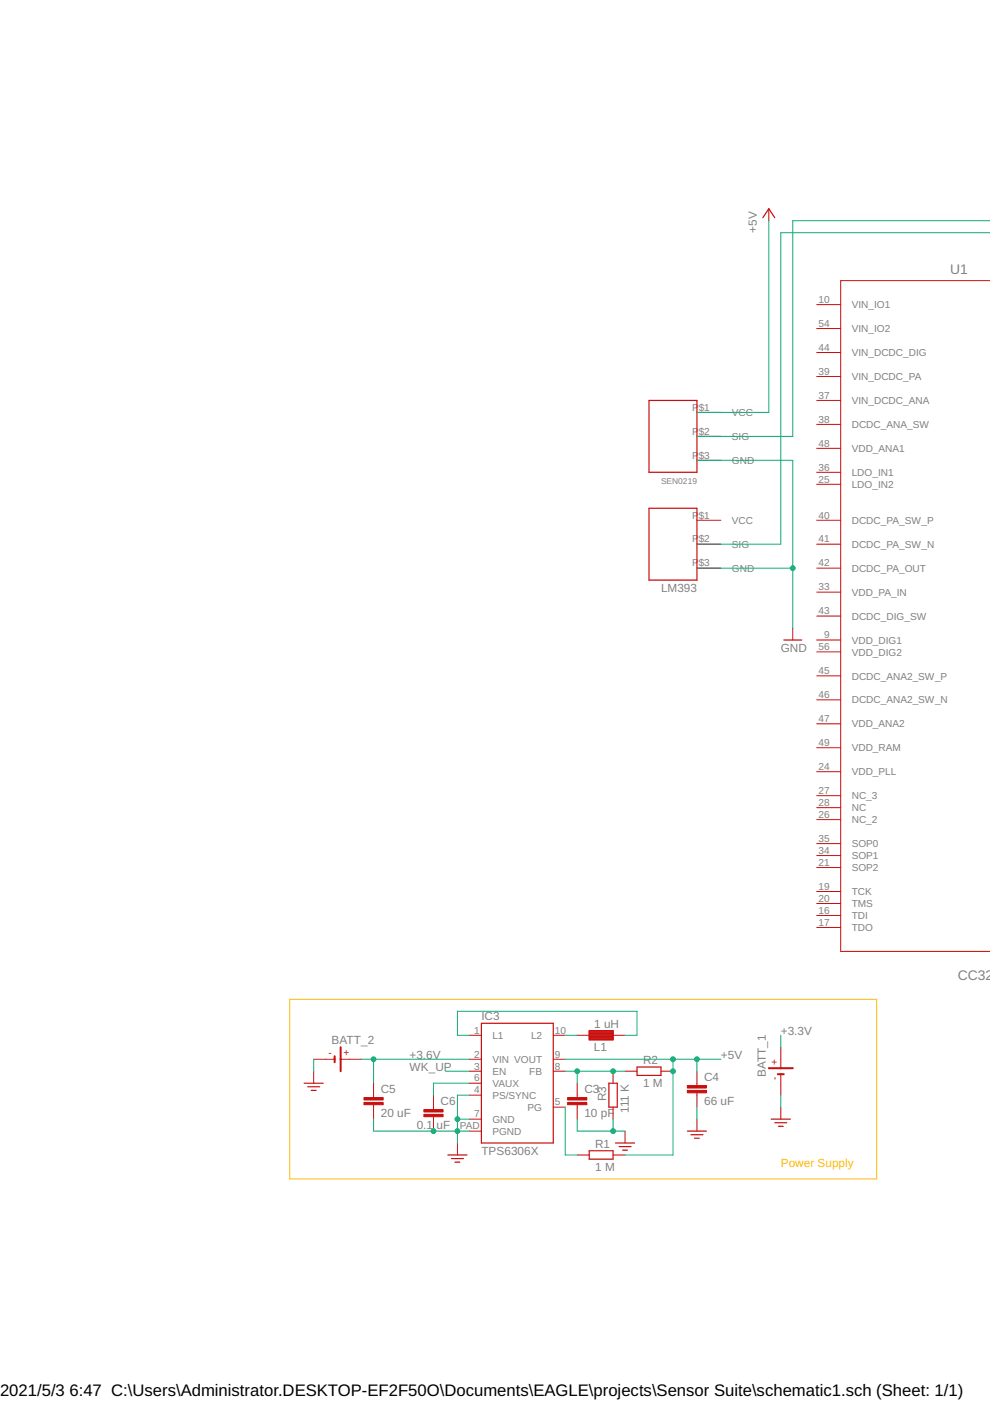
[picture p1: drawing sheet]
<svg xmlns="http://www.w3.org/2000/svg" width="210mm" height="297mm" viewBox="0 0 210 297" stroke-linecap="round" stroke-linejoin="round" font-family="sans-serif">
<g fill="none" stroke="#c90d0c" stroke-width=".21">
<path d="M163 44.3v2.5M210 59.5h-31.8v142.2h31.8M173.2 64.6h5M173.2 79.8h5M173.2 74.7h5M173.2 69.7h5M147.8 87.4h5M147.8 92.5h5M147.8 97.6h5M173.2 84.9h5M173.2 90h5M173.2 95.1h5"/>
<path d="M147.8 110.3h5M147.8 115.4h5M173.2 102.7h5M173.2 100.1h5M173.2 110.3h5M173.2 115.4h5M147.8 120.5h5M168.1 133.2v2.5M173.2 135.7h5M173.2 125.5h5M173.2 120.5h5M173.2 130.6h5"/>
<path d="M173.2 138.2h5M173.2 143.3h5M173.2 148.4h5M173.2 153.5h5M173.2 158.5h5M173.2 163.6h5M173.2 173.8h5M173.2 168.7h5M173.2 171.2h5M173.2 178.9h5M173.2 194.1h5M173.2 196.6h5"/>
<path d="M173.2 189h5M173.2 191.6h5M173.2 183.9h5M173.2 181.4h5M99.5 219.5h2.6M117.3 219.5h2.5M122.4 219.5h10.1M124.9 218.5h5.1v2h-5.1zM124.9 218.6h5.1M124.9 218.7h5.1M124.9 218.9h5.1M124.9 219h5.1"/>
<path d="M124.9 219.1h5.1M124.9 219.2h5.1M124.9 219.4h5.1M124.9 219.6h5.1M124.9 219.8h5.1M124.9 219.9h5.1M66.5 224.6h4.5M66.5 227.1v2.6M72.2 224.6h4.5M79.2 229.7v3M79.2 234.2v3.1M91.9 232.2v3"/>
<path d="M91.9 236.8v3M99.5 224.6h2.6M99.5 227.1h2.6M99.5 232.2h2.6M99.5 229.7h2.6M99.5 237.3h2.6M99.5 239.8h2.6M117.3 224.6h2.5M117.3 227.1h2.5M117.3 234.7h2.5M122.4 229.7v3M122.4 234.2v3.1"/>
<path d="M124.9 220h5.1M124.9 220.1h5.1M124.9 220.3h5.1M124.9 220.4h5.1M130 227.1v2.6M130 234.7v2.6M132.5 227.1h2.6M132.5 239.8v2.5M140.1 227.1h2.6M147.8 227.1v3.1M147.8 231.7v3M147.8 237.3v2.5"/>
<path d="M165.5 222v4.5M165.5 227.8v4.4M165.5 234.7v2.6M97 242.3v2.6M122.4 244.9h2.5M130 244.9h2.5"/>
</g>
<g fill="none" stroke="#c90d0c" stroke-width=".25">
<path d="M161.7 46.2l1.3-1.9 1.3 1.9M137.6 84.9h10.2v15.2h-10.2zM137.6 107.8h10.2v15.2h-10.2zM166.2 135.7h3.8M102.1 217h15.2v25.3h-15.2zM64.5 229.7h4M65.2 230.4h2.6M66 231.2h1M129.1 229.7h1.8v5h-1.8zM135.1 226.2h5v1.8h-5zM145.7 239.8h4.1M163.5 237.3h4.1"/>
<path d="M164.3 238h2.5M165 238.8h1.1M95 244.9h4M95.7 245.6h2.6M96.5 246.4h1M124.9 244h5.1v1.8h-5.1zM130.5 242.3h4.1M131.3 243.1h2.5M132 243.9h1M146.5 240.6h2.5M147.3 241.3h1"/>
</g>
<path d="M71 223.9v1.3M72.2 222v5.1M163 226.5h5.1M164.9 227.8h1.3" fill="none" stroke="#c90d0c" stroke-width=".42"/>
<g fill="#c90d0c" stroke="#c90d0c" stroke-width=".21">
<path d="M120.4 233.7h4v.5h-4z"/>
<path d="M120.4 232.7h4v.5h-4z"/>
<path d="M145.7 231.2h4.1v.5h-4.1z"/>
<path d="M145.7 230.2h4.1v.5h-4.1z"/>
<path d="M77.2 233.7h4v.5h-4z"/>
<path d="M77.2 232.7h4v.5h-4z"/>
<path d="M89.9 236.3h4v.5h-4z"/>
<path d="M89.9 235.2h4v.6h-4z"/>
</g>
<g fill="none" stroke="#0dab76" stroke-width=".21">
<path d="M163 46.8v40.6h-15.2M210 46.8h-41.9v45.7h-20.3M210 49.3h-44.5v66.1h-17.7M147.8 97.6h20.3v35.6M147.8 120.5h20.3M99.5 219.5h-2.5v-5.1h38.1v5.1h-2.6M119.8 219.5h2.6M165.5 219.5v2.5M66.5 224.6v2.5M76.7 224.6h22.8M79.2 237.3v2.5h20.3M79.2 224.6v5.1"/>
<path d="M94.4 227.1h5.1M97 237.3h2.5M99.5 232.2h-2.5v10.1M99.5 229.7h-7.6v2.5M119.8 224.6h33M119.8 234.7v10.2h2.6M119.8 227.1h12.7M122.4 237.3v2.5h10.1M122.4 227.1v2.6M130 237.3v2.5M142.7 224.6v20.3h-10.2M147.8 224.6v2.5"/>
<path d="M147.8 234.7v2.6M165.5 232.2v2.5"/>
</g>
<g fill="#0dab76" stroke="#0dab76" stroke-width=".21">
<circle cx="168.1" cy="120.5" r=".51"/>
<circle cx="97" cy="239.8" r=".51"/>
<circle cx="97" cy="237.3" r=".51"/>
<circle cx="91.9" cy="239.8" r=".51"/>
<circle cx="130" cy="239.8" r=".51"/>
<circle cx="142.7" cy="227.1" r=".51"/>
<circle cx="142.7" cy="224.6" r=".51"/>
<circle cx="147.8" cy="224.6" r=".51"/>
<circle cx="79.2" cy="224.6" r=".51"/>
<circle cx="122.4" cy="227.1" r=".51"/>
<circle cx="130" cy="227.1" r=".51"/>
</g>
<path d="M61.4 211.9h124.5v38.1h-124.5z" fill="none" stroke="#ffba08" stroke-width=".21"/>
<g font-size="3.5">
<text x="0" y="296">2021/5/3</text>
<text x="14.7" y="296">6:47 C:\Users\Administrator.DESKTOP-EF2F50O\Documents\EAGLE\projects\Sensor Suite\schematic1.sch (Sheet: 1/1)</text>
</g>
<g font-size="2.9" fill="#808080">
<text x="201.5" y="58">U1</text>
<text x="203.1" y="207.8">CC320</text>
</g>
<g font-size="2.5" fill="#808080">
<text x="160.5" y="49.3" transform="rotate(-90 160.5 49.3)">+5V</text>
<text x="140.2" y="125.5">LM393</text>
<text x="165.5" y="138.2">GND</text>
<text x="70.3" y="221.4">BATT_2</text>
<text x="102.1" y="216.2">IC3</text>
<text x="126" y="218">1 uH</text>
<text x="165.5" y="219.5">+3.3V</text>
<text x="86.8" y="227.1">WK_UP</text>
<text x="86.8" y="224.6">+3.6V</text>
<text x="125.9" y="222.8">L1</text>
<text x="136.3" y="225.6">R2</text>
<text x="152.9" y="224.6">+5V</text>
<text x="80.7" y="231.8">C5</text>
<text x="123.9" y="231.8">C3</text>
<text x="128.5" y="233.5" transform="rotate(-90 128.5 233.5)">R3</text>
<text x="136.3" y="230.4">1 M</text>
<text x="149.3" y="229.3">C4</text>
<text x="162.4" y="228.4" transform="rotate(-90 162.4 228.4)">BATT_1</text>
<text x="80.7" y="236.9">20 uF</text>
<text x="88.3" y="239.4">0.1</text>
<text x="92.5" y="239.4">uF</text>
<text x="93.4" y="234.3">C6</text>
<text x="123.9" y="236.9">10 pF</text>
<text x="133.3" y="236" transform="rotate(-90 133.3 236)">111 K</text>
<text x="149.3" y="234.3">66 uF</text>
<text x="102.1" y="244.9">TPS6306X</text>
<text x="126.2" y="243.4">R1</text>
<text x="126.2" y="248.2">1 M</text>
</g>
<text font-size="2.5" fill="#ffba08" x="165.5" y="247.4">Power Supply</text>
<g font-size="2.1" fill="#808080">
<text x="173.5" y="64.2">10</text>
<text x="180.6" y="65.3">VIN_IO1</text>
<text x="173.5" y="69.3">54</text>
<text x="180.6" y="70.4">VIN_IO2</text>
<text x="173.5" y="74.4">44</text>
<text x="180.6" y="75.5">VIN_DCDC_DIG</text>
<text x="173.5" y="79.5">39</text>
<text x="180.6" y="80.6">VIN_DCDC_PA</text>
<text x="146.7" y="87.1">P</text>
<text x="148.1" y="87.1">$1</text>
<text x="155.2" y="88.2">VCC</text>
<text x="173.5" y="84.5">37</text>
<text x="173.5" y="89.6">38</text>
<text x="180.6" y="85.7">VIN_DCDC_ANA</text>
<text x="146.7" y="92.2">P</text>
<text x="148.1" y="92.2">$2</text>
<text x="155.2" y="93.3">SIG</text>
<text x="173.5" y="94.7">48</text>
<text x="180.6" y="90.7">DCDC_ANA_SW</text>
<text x="180.6" y="95.8">VDD_ANA1</text>
<text x="146.7" y="97.2">P</text>
<text x="148.1" y="97.2">$3</text>
<text x="155.2" y="98.4">GND</text>
<text x="173.5" y="99.8">36</text>
<text x="180.6" y="100.9">LDO_IN1</text>
<text x="173.5" y="102.3">25</text>
<text x="180.6" y="103.4">LDO_IN2</text>
<text x="146.7" y="109.9">P</text>
<text x="148.1" y="109.9">$1</text>
<text x="155.2" y="111.1">VCC</text>
<text x="173.5" y="109.9">40</text>
<text x="180.6" y="111.1">DCDC_PA_SW_P</text>
<text x="146.7" y="115">P</text>
<text x="148.1" y="115">$2</text>
<text x="155.2" y="116.1">SIG</text>
<text x="173.5" y="115">41</text>
<text x="180.6" y="116.1">DCDC_PA_SW_N</text>
<text x="146.7" y="120.1">P</text>
<text x="148.1" y="120.1">$3</text>
<text x="155.2" y="121.2">GND</text>
<text x="173.5" y="125.2">33</text>
<text x="173.5" y="120.1">42</text>
<text x="180.6" y="121.2">DCDC_PA_OUT</text>
<text x="173.5" y="130.3">43</text>
<text x="180.6" y="126.3">VDD_PA_IN</text>
<text x="180.6" y="131.4">DCDC_DIG_SW</text>
<text x="173.5" y="137.9">56</text>
<text x="174.7" y="135.3">9</text>
<text x="180.6" y="136.5">VDD_DIG1</text>
<text x="173.5" y="143">45</text>
<text x="180.6" y="139">VDD_DIG2</text>
<text x="173.5" y="148">46</text>
<text x="180.6" y="144.1">DCDC_ANA2_SW_P</text>
<text x="180.6" y="149.1">DCDC_ANA2_SW_N</text>
<text x="173.5" y="153.1">47</text>
<text x="180.6" y="154.2">VDD_ANA2</text>
<text x="173.5" y="158.2">49</text>
<text x="180.6" y="159.3">VDD_RAM</text>
<text x="173.5" y="163.3">24</text>
<text x="180.6" y="164.4">VDD_PLL</text>
<text x="173.5" y="173.4">26</text>
<text x="173.5" y="168.3">27</text>
<text x="173.5" y="170.9">28</text>
<text x="180.6" y="169.5">NC_3</text>
<text x="180.6" y="172">NC</text>
<text x="173.5" y="178.5">35</text>
<text x="180.6" y="174.5">NC_2</text>
<text x="180.6" y="179.6">SOP0</text>
<text x="173.5" y="183.6">21</text>
<text x="173.5" y="181">34</text>
<text x="180.6" y="184.7">SOP2</text>
<text x="180.6" y="182.2">SOP1</text>
<text x="173.5" y="188.7">19</text>
<text x="173.5" y="191.2">20</text>
<text x="180.6" y="189.8">TCK</text>
<text x="173.5" y="193.7">16</text>
<text x="173.5" y="196.3">17</text>
<text x="180.6" y="194.9">TDI</text>
<text x="180.6" y="197.4">TDO</text>
<text x="180.6" y="192.3">TMS</text>
<text x="100.5" y="219.1">1</text>
<text x="104.4" y="220.3">L1</text>
<text x="112.6" y="220.3">L2</text>
<text x="117.7" y="219.1">10</text>
<text x="100.5" y="224.2">2</text>
<text x="100.5" y="226.8">3</text>
<text x="104.4" y="225.3">VIN VOUT</text>
<text x="104.4" y="227.9">EN</text>
<text x="112.2" y="227.9">FB</text>
<text x="117.7" y="226.8">8</text>
<text x="117.7" y="224.2">9</text>
<text x="100.5" y="231.8">4</text>
<text x="100.5" y="229.3">6</text>
<text x="104.4" y="233">PS/SYNC</text>
<text x="104.4" y="230.4">VAUX</text>
<text x="97.5" y="239.5">PAD</text>
<text x="100.5" y="236.9">7</text>
<text x="104.4" y="238">GND</text>
<text x="111.9" y="235.5">PG</text>
<text x="117.7" y="234.4">5</text>
<text x="104.4" y="240.6">PGND</text>
</g>
<g font-size="2.1" fill="#c90d0c">
<text x="69.7" y="223.9">-</text>
<text x="72.9" y="223.9">+</text>
<text x="164.9" y="225.8" transform="rotate(-90 164.9 225.8)">+</text>
<text x="164.9" y="229" transform="rotate(-90 164.9 229)">-</text>
</g>
<text font-size="1.8" fill="#808080" x="140.2" y="102.7">SEN0219</text>
</svg>
